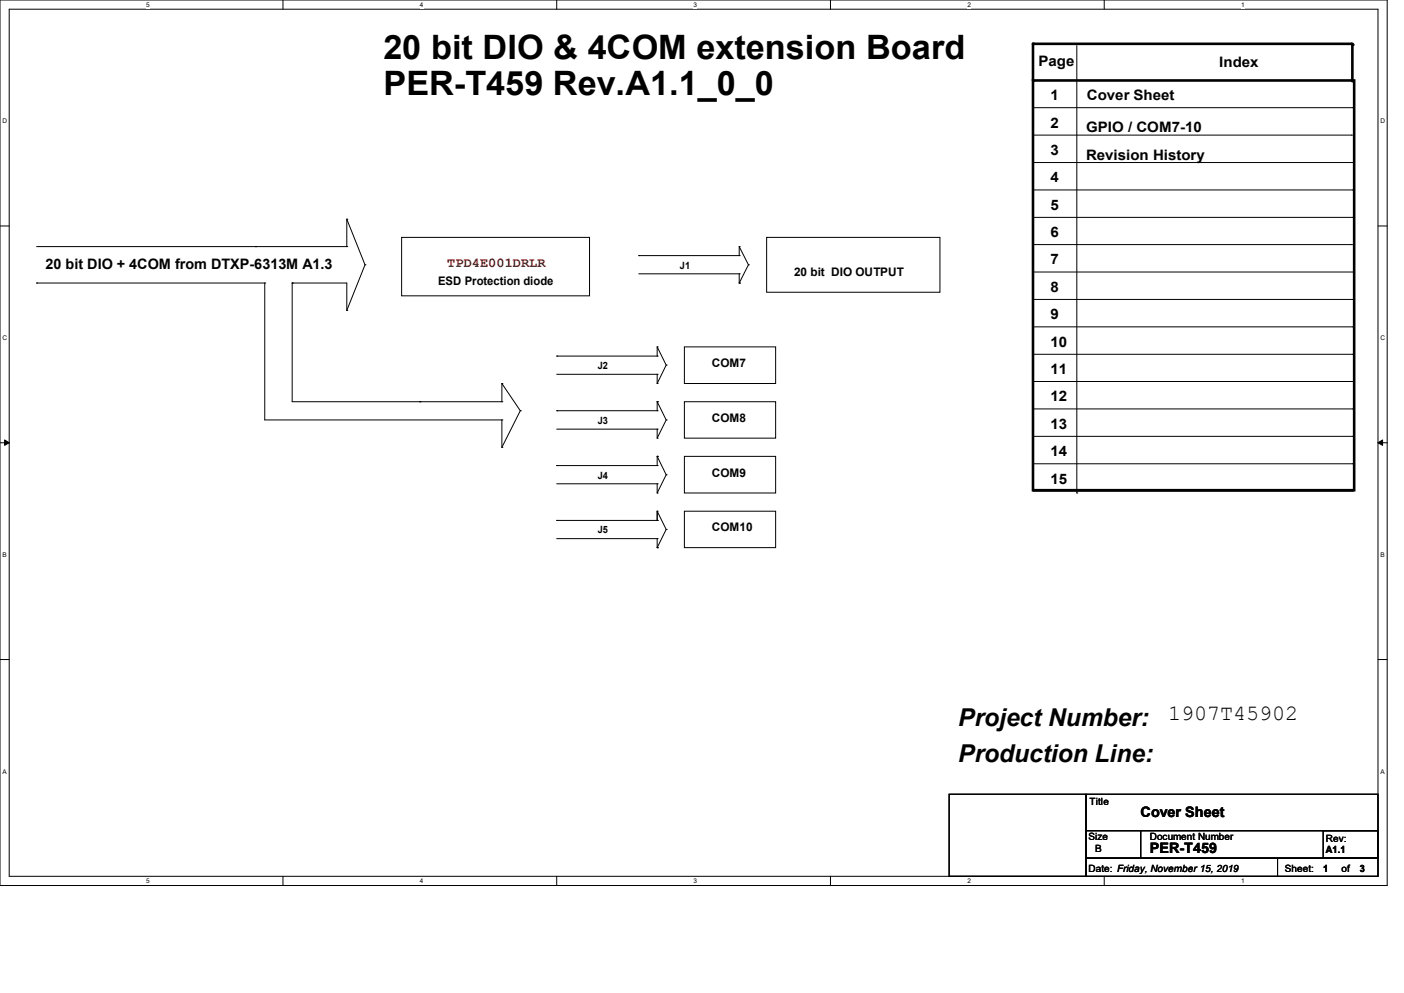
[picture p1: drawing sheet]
<svg xmlns="http://www.w3.org/2000/svg" width="297mm" height="210mm" viewBox="0 0 297 210" stroke-linecap="round" stroke-linejoin="round" font-family="sans-serif">
<path d="M0 0h293.5v187.3h-293.5zM1.9 1.9h289.6v183.4h-289.6z" fill="none" stroke="#000" stroke-width=".21"/>
<g fill="#fff">
<path d="M30.9 .2h.8v1.5h-.8z"/>
<path d="M30.9 185.5h.8v1.6h-.8z"/>
</g>
<path d="M59.9 0v1.9M59.9 185.3v2" fill="none" stroke="#000" stroke-width=".21"/>
<g fill="#fff">
<path d="M88.8 .2h.8v1.5h-.8z"/>
<path d="M88.8 185.5h.8v1.6h-.8z"/>
</g>
<path d="M117.8 0v1.9M117.8 185.3v2" fill="none" stroke="#000" stroke-width=".21"/>
<g fill="#fff">
<path d="M146.7 .2h.8v1.5h-.8z"/>
<path d="M146.7 185.5h.8v1.6h-.8z"/>
</g>
<path d="M175.7 0v1.9M175.7 185.3v2" fill="none" stroke="#000" stroke-width=".21"/>
<g fill="#fff">
<path d="M204.6 .2h.8v1.5h-.8z"/>
<path d="M204.6 185.5h.8v1.6h-.8z"/>
</g>
<path d="M233.6 0v1.9M233.6 185.3v2" fill="none" stroke="#000" stroke-width=".21"/>
<g fill="#fff">
<path d="M262.6 .2h.7v1.5h-.7z"/>
<path d="M262.6 185.5h.7v1.6h-.7z"/>
<path d="M.5 24.8h1v1.6h-1z"/>
<path d="M292 24.8h1v1.6h-1z"/>
<path d="M.5 70.7h1v1.5h-1z"/>
<path d="M292 70.7h1v1.5h-1z"/>
</g>
<path d="M0 47.8h1.9M291.5 47.8h2" fill="none" stroke="#000" stroke-width=".21"/>
<g fill="#fff">
<path d="M.5 116.5h.9v1.6h-.9z"/>
<path d="M292 116.5h.9v1.6h-.9z"/>
</g>
<path d="M0 93.6h1.9M291.5 93.6h2" fill="none" stroke="#000" stroke-width=".21"/>
<path d="M1 93l.9 .6-.9 .6zM291.5 93.6l1-.6v1.2z" fill="#000" stroke="#000" stroke-width=".21"/>
<g fill="#fff">
<path d="M.5 162.4h.9v1.5h-.9z"/>
<path d="M292 162.4h.9v1.5h-.9z"/>
</g>
<g fill="none" stroke="#000" stroke-width=".21">
<path d="M227.8 9.7v94.6M218.5 22.8h67.6M218.5 28.6h67.4M218.5 34.4h67.6M285.9 28.6h.1M286.1 22.8h.1M286.1 34.4h.1M7.7 59.9h.1M7.7 52.2h65.7M7.7 59.9h48.3M54.1 52.2h.1M56 59.9h.1"/>
<path d="M56 59.9v28.9h50.2M61.8 59.9h.1M61.8 59.9h11.6v5.8M61.8 59.9v25.1h44.4M73.4 46.4h.1M73.4 52.2h.1M73.4 46.4l3.8 9.6M73.4 46.4v5.8M77.2 56h.1M77.2 56l-3.8 9.7M85 50.2h39.7v12.4h-39.7zM135.1 54.1h.1"/>
<path d="M135.1 54.1h21.3M135.1 57.9h21.3M156.4 54.1h.1M156.4 52.2h.1M156.4 59.9h.1M156.4 57.9h.1M156.4 52.2v1.9M156.4 57.9v2M156.4 52.2l1.9 3.8M158.3 56h.1M158.3 56l-1.9 3.9M162.2 50.2h36.6v11.6h-36.6z"/>
<path d="M218.5 40.2h67.6M218.5 46h67.6M218.5 51.7h67.4M218.5 57.5h67.8M285.9 51.7h.1M286.1 40.2h.1M286.1 46h.1M286.3 57.5h.1M73.4 65.7h.1M117.8 75.3h.1M117.8 75.3h21.2M117.8 79.2h21.2"/>
<path d="M139 75.3h.1M139 73.4h.1M139 79.2h.1M139 73.4v1.9M139 79.2v1.9M139 73.4l1.9 3.8M140.9 77.2h.1M140.9 77.2l-1.9 3.9M144.8 73.4h19.3v7.7h-19.3zM218.5 63.3h67.6M218.5 69.1h67.6M218.5 74.9h67.6"/>
<path d="M286.1 63.3h.1M286.1 69.1h.1M286.1 74.9h.1M88.8 85h.1M106.2 88.8h.1M106.2 81.1h.1M106.2 85h.1M106.2 94.6h.1M106.2 81.1l3.9 5.8M106.2 81.1v3.9M106.2 88.8v5.8M110.1 86.9h.1"/>
<path d="M110.1 86.9l-3.9 7.7M117.8 86.9h.1M117.8 98.5h.1M117.8 86.9h21.2M117.8 90.8h21.2M117.8 98.5h21.2M139 81.1h.1M139 85h.1M139 86.9h.1M139 92.7h.1M139 90.8h.1M139 96.5h.1"/>
<path d="M139 98.5h.1M139 85v1.9M139 90.8v1.9M139 96.5v2M139 85l1.9 3.8M139 96.5l1.9 3.9M140.9 88.8h.1M140.9 88.8l-1.9 3.9M144.8 85h19.3v7.7h-19.3zM144.8 96.5h19.3v7.8h-19.3zM218.5 80.7h67.6M218.5 86.5h67.6"/>
<path d="M218.5 92.3h67.6M218.5 98.1h67.6M286.1 80.7h.1M286.1 86.5h.1M286.1 92.3h.1M286.1 98.1h.1M117.8 110.1h.1M117.8 102.3h21.2M117.8 110.1h21.2M117.8 113.9h21.2M139 104.3h.1M139 102.3h.1"/>
<path d="M139 110.1h.1M139 108.1h.1M139 115.8h.1M139 113.9h.1M139 102.3v2M139 108.1v2M139 113.9v1.9M139 108.1l1.9 3.9M140.9 100.4h.1M140.9 112h.1M140.9 100.4l-1.9 3.9M140.9 112l-1.9 3.8"/>
<path d="M144.8 108.1h19.3v7.7h-19.3zM218.5 103.9h67.6M227.8 104.3h.1M286.1 103.9h.1M0 139.5h1.9M291.5 139.5h2M200.8 168h28.9v17.3h-28.9zM229.7 175.7h11.6v5.8h-11.6zM229.7 168h61.8v7.7h-61.8zM241.3 175.7h50.2v5.8h-50.2zM279.9 175.7h11.6v5.8h-11.6zM229.7 181.5h40.6v3.8h-40.6z"/>
<path d="M270.3 181.5h21.2v3.8h-21.2z"/>
</g>
<path d="M218.5 17h68v86.7h-68zM285.9 9.3h-67.4v7.7M286.1 9.5v7.7" fill="none" stroke="#000" stroke-width=".55"/>
<g fill="#000">
<circle cx="218.5" cy="9.3" r=".28"/>
<circle cx="285.9" cy="9.3" r=".28"/>
<circle cx="286.1" cy="9.5" r=".28"/>
</g>
<g font-size="7.1">
<text x="81.1" y="12.4">20 bit DIO &amp; 4COM extension Board</text>
<text x="81.1" y="20.2">PER-T459 Rev.A1.1_0_0</text>
</g>
<g font-size="5.2">
<text x="202.7" y="153.5">Project Number:</text>
<text x="202.7" y="161.2">Production Line:</text>
</g>
<text font-size="4.6" x="247.1" y="152.4">1907T45902</text>
<g font-size="3">
<text x="219.7" y="14.1">Page</text>
<text x="257.9" y="14.2">Index</text>
<text x="222.2" y="21.2">1</text>
<text x="229.9" y="21.2">Cover Sheet</text>
<text x="222.2" y="27">2</text>
<text x="229.7" y="27.9">GPIO / COM7-10</text>
<text x="222.2" y="32.8">3</text>
<text x="229.7" y="33.7">Revision History</text>
<text x="222.2" y="38.6">4</text>
<text x="222.2" y="44.4">5</text>
<text x="222.2" y="50.2">6</text>
<text x="9.7" y="56.9">20 bit DIO + 4COM from DTXP-6313M A1.3</text>
<text x="222.2" y="55.9">7</text>
<text x="222.2" y="61.7">8</text>
<text x="222.2" y="67.5">9</text>
<text x="222.2" y="73.3">10</text>
<text x="222.2" y="79.1">11</text>
<text x="222.2" y="84.9">12</text>
<text x="222.2" y="90.7">13</text>
<text x="222.2" y="96.5">14</text>
<text x="222.2" y="102.3">15</text>
<text x="241.3" y="172.7">Cover Sheet</text>
<text x="243.2" y="180.5">PER-T459</text>
</g>
<text font-size="2.9" fill="#800000" x="94.6" y="56.5">TPD4E001DRLR</text>
<g font-size="2.5">
<text x="168" y="58.3">20 bit DIO OUTPUT</text>
<text x="92.7" y="60.2">ESD Protection diode</text>
<text x="150.6" y="77.6">COM7</text>
<text x="150.6" y="89.2">COM8</text>
<text x="150.6" y="100.8">COM9</text>
<text x="150.6" y="112.4">COM10</text>
</g>
<g font-size="2.1">
<text x="143.8" y="56.8">J1</text>
<text x="126.4" y="78.1">J2</text>
<text x="126.4" y="89.7">J3</text>
<text x="126.4" y="101.2">J4</text>
<text x="126.4" y="112.8">J5</text>
<text x="230.5" y="170.3">Title</text>
<text x="230.3" y="177.6">Size</text>
<text x="243.2" y="177.6">Document Number</text>
<text x="280.5" y="178">Rev:</text>
<text x="230.3" y="184.4">Date: Friday, November 15, 2019</text>
<text x="231.6" y="180.1">B</text>
<text x="271.8" y="184.4">Sheet:</text>
<text x="279.9" y="184.4">1</text>
<text x="280.5" y="180.4">A1.1</text>
<text x="283.8" y="184.4">of</text>
<text x="287.7" y="184.4">3</text>
</g>
<g font-size="1.4">
<text x="30.9" y="1.4">5</text>
<text x="88.8" y="1.4">4</text>
<text x="146.7" y="1.4">3</text>
<text x="204.6" y="1.4">2</text>
<text x="262.6" y="1.4">1</text>
<text x=".5" y="26.1">D</text>
<text x="292" y="26.1">D</text>
<text x=".5" y="71.9">C</text>
<text x="292" y="71.9">C</text>
<text x=".5" y="117.8">B</text>
<text x="292" y="117.8">B</text>
<text x=".5" y="163.6">A</text>
<text x="292" y="163.6">A</text>
<text x="30.9" y="186.8">5</text>
<text x="88.8" y="186.8">4</text>
<text x="146.7" y="186.8">3</text>
<text x="204.6" y="186.8">2</text>
<text x="262.6" y="186.8">1</text>
</g>
</svg>
